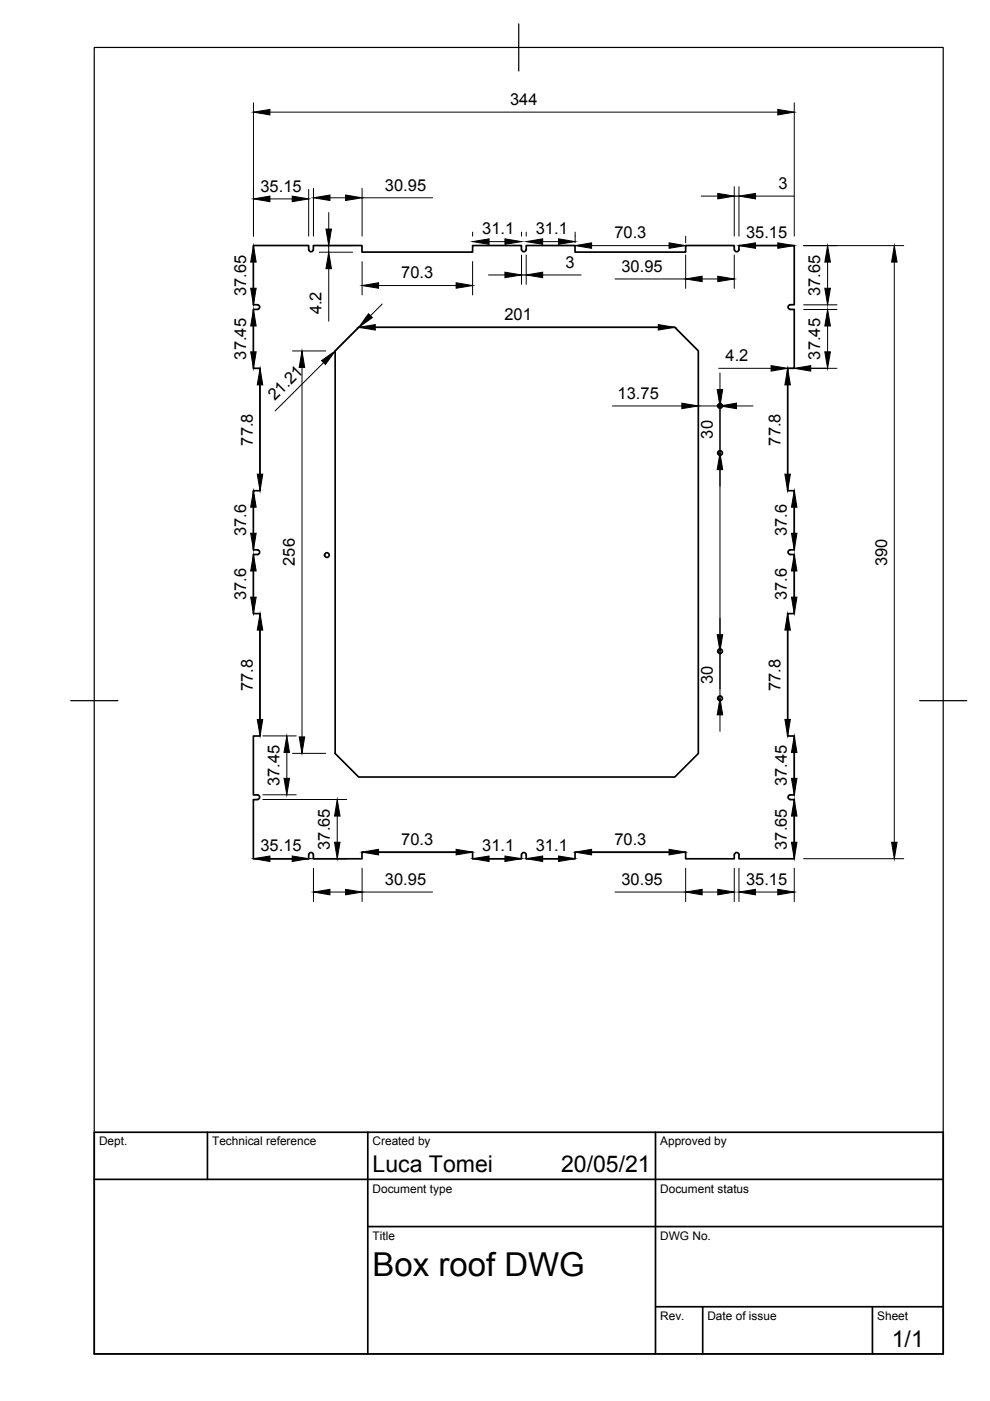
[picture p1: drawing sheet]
<svg xmlns="http://www.w3.org/2000/svg" width="210mm" height="297mm" viewBox="0 0 210 297" stroke-linecap="round" stroke-linejoin="round" font-family="sans-serif">
<!-- layer: Visibile -->
<g fill="none" stroke="#000" stroke-width=".36">
<path d="M65.4 52.9a.5 .5 0 0 0 .5 .5 .5 .5 0 0 0 .5-.5M65.4 52.9v-.8h-11.7v12.5h.8a.5 .5 0 0 1 .6 .5 .5 .5 0 0 1-.5 .5h-.9v12.5h1.4v25.9h-1.4v12.6h.8a.5 .5 0 0 1 .6 .5 .5 .5 0 0 1-.5 .5h-.9v12.5h1.4v25.9h-1.4v12.5h.8M66.4 52.9v-.8h10.4v1.4h23.4v-1.4h10.4v.8M110.6 52.9a.5 .5 0 0 0 .5 .5 .5 .5 0 0 0 .5-.5M111.6 52.9v-.8h10.3v1.4h23.5v-1.4h10.3v.8M155.7 52.9a.5 .5 0 0 0 .5 .5 .5 .5 0 0 0 .5-.5M156.7 52.9v-.8h11.7v12.5h-.8M76.1 69.4h67l5 5v85.4l-5 4.9h-67l-5-4.9v-85.4zM167.6 65.6h.8v12.5h-1.4v25.9h1.4v12.6h-.8M167.6 64.6a.5 .5 0 0 0-.5 .5 .5 .5 0 0 0 .5 .5M167.6 117.6h.8v12.5h-1.4v25.9h1.4v12.5h-.8M167.6 116.6a.5 .5 0 0 0-.5 .5 .5 .5 0 0 0 .5 .5"/>
<path d="M54.6 168.5a.51 .51 0 0 1 .5 .5 .51 .51 0 0 1-.6 .5h-.8v12.6h11.7v-.8M167.6 169.5h.8v12.6h-11.7v-.8M167.6 168.5a.5 .5 0 0 0-.5 .5 .5 .5 0 0 0 .5 .5M65.4 181.2a.5 .5 0 0 1 .5-.5 .5 .5 0 0 1 .5 .5M66.4 181.3v.8h10.4v-1.4h23.4v1.4h10.4v-.8M110.6 181.2a.5 .5 0 0 1 .5-.5 .5 .5 0 0 1 .5 .5M111.6 181.3v.8h10.3v-1.4h23.5v1.4h10.3v-.8M155.7 181.2a.5 .5 0 0 1 .5-.5 .5 .5 0 0 1 .5 .5"/>
<circle cx="152.7" cy="96.1" r=".5"/>
<circle cx="152.7" cy="86.1" r=".5"/>
<circle cx="69.3" cy="117.7" r=".5"/>
<circle cx="152.7" cy="138.1" r=".5"/>
<circle cx="152.7" cy="148.1" r=".5"/>
</g>
<!-- layer: Border -->
<path d="M20 10.1h180v276.9h-180zM110 5.1v10M15 148.6h10M195 148.6h10" fill="none" stroke="#000" stroke-width=".25"/>
<!-- layer: TitleBlock -->
<path d="M20 240.1h180v46.9h-180zM20 250h180M44 240.1v9.9M78 240.1v46.9M139 240.1v46.9M78 260.1h122M139 277.1h61M149 277.1v9.9M185 277.1v9.9" fill="none" stroke="#000" stroke-width=".36"/>
<!-- layer: Dimensions -->
<g fill="none" stroke="#000" stroke-width=".21">
<path d="M53.7 21.8v28.3M57.2 23.8h107.7M66.5 39.9v10.2M76.8 39.9v10.2M155.7 39.6v10.5M156.7 39.6v10.5M168.4 21.8v28.3M53.7 55.6v5.5M57.2 42.2h4.8M65.4 40.2v9.9M67.7 52.1h7.1M67.7 53.5h7.1"/>
<path d="M69.7 45.1v3.5M69.7 52.1v1.4M69.7 57v11.1M70 41.9h3.3M76.8 55.5v7M76.8 41.9h14.9M100.2 49.2v.9M100.2 55.5v7M103.6 58.3h3.5M103.7 51.2h3.4M110.6 49.2v.9M110.6 54.1v6.2"/>
<path d="M110.6 58.3h1M111.6 49.2v.9M111.6 54.1v6.2M115.1 51.2h3.3M115.1 58.3h8.1M121.9 49.2v2.3M125.4 52.1h16.5M130.4 59.1h15M145.4 50.1v1.4M145.4 54.1v7M148.7 41.6h3.5M148.9 59.1h3.3"/>
<path d="M155.7 54.1v7M155.7 41.6h1M160.2 52.1h4.7M160.2 41.6h8.1M170.4 52.1h21.2M175.5 55.6v5.5M189.6 55.6v123M53.7 69.1v5.5M62 74.4h7.1M64 77.9v78.3M68.6 76.9l-10.3 10.2M76.1 69.4l-5 5"/>
<path d="M79.6 69.4h60M80.3 60.5h16.4M81 64.5l-2.5 2.4M152.4 78.1h11.1M152.7 79.1v3.5M167 78.1h1.4M170.4 64.6h7.1M170.4 65.6h7.1M170.4 78.1h7.1M175.5 69.1v5.5M55.1 81.6v18.9M129.9 86.1h14.7"/>
<path d="M148.1 86.1h4.6M152.7 84.1v64M156.1 86.1h3.6M167 81.6v18.9M53.7 107.5v5.6M168.4 107.5v5.6M53.7 121.1v5.5M55.1 133.6v18.9M167 133.6v18.9M168.4 121.1v5.5M55.7 156h7.1M60.8 159.5v5.5"/>
<path d="M62 159.7h7.1M152.7 151.6v3.5M168.4 159.5v5.5M55.7 169.5h17.8M55.7 168.5h7.1M71.5 173v5.6M168.4 173v5.6M55.7 182.1h17.8M66.5 184.1v7M70 189.1h3.3M76.8 184.1v7M76.8 189.1h14.9"/>
<path d="M80.3 180.7h16.4M103.7 182.1h3.4M115.1 182.1h3.3M125.4 180.7h16.5M130.4 189.1h15M145.4 184.1v7M148.9 189.1h3.3M155.7 184.1v7M156.7 184.1v7M160.2 189.1h4.7M168.4 184.1v7M170.4 182.1h21.2"/>
</g>
<g fill="#000" stroke="#000" stroke-width=".21">
<path d="M53.7 23.8l3.5-.6v1.2zM164.9 23.2l3.5 .6-3.5 .6zM53.7 52.1l.6 3.5h-1.2zM53.7 42.2l3.5-.6v1.2zM62 41.6l3.4 .6-3.4 .6zM69.1 48.6h1.2l-.6 3.5zM69.7 53.5l.6 3.5h-1.2zM66.5 41.9l3.5-.6v1.2zM73.3 41.3l3.5 .6-3.5 .6zM76.8 60.5l3.5-.5v1.1zM96.7 60l3.5 .5-3.5 .6zM100.2 51.2l3.5-.6v1.2z"/>
<path d="M107.1 50.6l3.5 .6-3.5 .6zM107.1 57.7l3.5 .6-3.5 .6zM111.6 51.2l3.5-.6v1.2zM111.6 58.3l3.5-.6v1.2zM118.4 50.6l3.5 .6-3.5 .6zM121.9 52.1l3.5-.6v1.1zM141.9 51.5l3.5 .6-3.5 .5zM145.4 59.1l3.5-.5v1.1zM152.2 58.6l3.5 .5-3.5 .6zM152.2 41l3.5 .6-3.5 .6zM156.7 52.1l3.5-.6v1.1zM156.7 41.6l3.5-.6v1.2z"/>
<path d="M164.9 51.5l3.5 .6-3.5 .5zM175.5 52.1l.6 3.5h-1.2zM189.6 52.1l.6 3.5h-1.2zM53.7 65.6l.6 3.5h-1.2zM53.1 74.6h1.2l-.6 3.5zM53.1 61.1h1.2l-.6 3.5zM64 74.4l.6 3.5h-1.2zM68.2 76.5l2.9-2.1-2.1 2.9zM78.1 66.5l.9 .8-2.9 2.1zM76.1 69.4l3.5-.6v1.2zM139.6 68.8l3.5 .6-3.5 .6zM163.5 77.5l3.5 .6-3.5 .6z"/>
<path d="M168.4 78.1l3.5-.6v1.2zM174.9 61.1h1.2l-.6 3.5zM175.5 65.6l.6 3.5h-1.2zM174.9 74.6h1.2l-.6 3.5zM55.1 78.1l.6 3.5h-1.2zM144.6 85.5l3.5 .6-3.5 .5zM152.1 82.6h1.1l-.5 3.5zM152.7 96.1l.5 3.5h-1.1zM152.7 86.1l3.4-.6v1.1zM167 78.1l.6 3.5h-1.2zM53.1 113.1h1.2l-.6 3.5zM53.7 104l.6 3.5h-1.2z"/>
<path d="M54.5 100.5h1.2l-.6 3.5zM166.4 100.5h1.2l-.6 3.5zM168.4 104l.6 3.5h-1.2zM167.8 113.1h1.2l-.6 3.5zM53.7 117.6l.6 3.5h-1.2zM53.1 126.6h1.2l-.6 3.5zM55.1 130.1l.6 3.5h-1.2zM152.1 134.6h1.1l-.5 3.5zM167 130.1l.6 3.5h-1.2zM168.4 117.6l.6 3.5h-1.2zM167.8 126.6h1.2l-.6 3.5zM54.5 152.5h1.2l-.6 3.5z"/>
<path d="M60.8 156l.6 3.5h-1.2zM63.4 156.2h1.2l-.6 3.5zM152.7 148.1l.5 3.5h-1.1zM166.4 152.5h1.2l-.6 3.5zM168.4 156l.6 3.5h-1.2zM60.2 165h1.2l-.6 3.5zM71.5 169.5l.6 3.5h-1.2zM70.9 178.6h1.2l-.6 3.5zM167.8 165h1.2l-.6 3.5zM168.4 169.5l.6 3.5h-1.2zM167.8 178.6h1.2l-.6 3.5zM189 178.6h1.2l-.6 3.5z"/>
<path d="M53.7 182.1l3.5-.6v1.2zM62 181.5l3.4 .6-3.4 .6zM66.5 189.1l3.5-.5v1.1zM73.3 188.6l3.5 .5-3.5 .6zM76.8 180.7l3.5-.6v1.2zM96.7 180.1l3.5 .6-3.5 .6zM100.2 182.1l3.5-.6v1.2zM107.1 181.5l3.5 .6-3.5 .6zM111.6 182.1l3.5-.6v1.2zM118.4 181.5l3.5 .6-3.5 .6zM121.9 180.7l3.5-.6v1.2zM141.9 180.1l3.5 .6-3.5 .6z"/>
<path d="M145.4 189.1l3.5-.5v1.1zM152.2 188.6l3.5 .5-3.5 .6zM156.7 189.1l3.5-.5v1.1zM164.9 188.6l3.5 .5-3.5 .6z"/>
</g>
<text font-size="7" x="79" y="270.6">Box roof DWG</text>
<g font-size="4.9">
<text x="79" y="248.5">Luca Tomei</text>
<text x="119" y="248.5">20/05/21</text>
<text x="189.1" y="285.7">1/1</text>
</g>
<g font-size="3.5">
<text x="108.2" y="22.2">344</text>
<text x="55.2" y="40.6">35.15</text>
<text x="81.6" y="40.4">30.95</text>
<text x="165" y="40">3</text>
<text x="102.2" y="49.7">31.1</text>
<text x="113.6" y="49.7">31.1</text>
<text x="130.3" y="50.5">70.3</text>
<text x="158.2" y="50.5">35.15</text>
<text x="85.1" y="59">70.3</text>
<text x="119.9" y="56.8">3</text>
<text x="131.8" y="57.6">30.95</text>
<text x="52.2" y="62.7" transform="rotate(-90 52.2 62.7)">37.65</text>
<text x="173.9" y="62.7" transform="rotate(-90 173.9 62.7)">37.65</text>
<text x="68.2" y="66.6" transform="rotate(-90 68.2 66.6)">4.2</text>
<text x="106.9" y="67.9">201</text>
<text x="52.2" y="76.2" transform="rotate(-90 52.2 76.2)">37.45</text>
<text x="153.8" y="76.6">4.2</text>
<text x="173.9" y="76.2" transform="rotate(-90 173.9 76.2)">37.45</text>
<text x="58.3" y="85.1" transform="rotate(-45 58.3 85.1)">21.21</text>
<text x="131" y="84.5">13.75</text>
<text x="53.6" y="94.5" transform="rotate(-90 53.6 94.5)">77.8</text>
<text x="151.1" y="93" transform="rotate(-90 151.1 93)">30</text>
<text x="165.5" y="94.5" transform="rotate(-90 165.5 94.5)">77.8</text>
<text x="52.2" y="113.7" transform="rotate(-90 52.2 113.7)">37.6</text>
<text x="166.9" y="113.7" transform="rotate(-90 166.9 113.7)">37.6</text>
<text x="62.5" y="120" transform="rotate(-90 62.5 120)">256</text>
<text x="188.1" y="120" transform="rotate(-90 188.1 120)">390</text>
<text x="52.2" y="127.2" transform="rotate(-90 52.2 127.2)">37.6</text>
<text x="166.9" y="127.2" transform="rotate(-90 166.9 127.2)">37.6</text>
<text x="53.6" y="146.5" transform="rotate(-90 53.6 146.5)">77.8</text>
<text x="151.1" y="145" transform="rotate(-90 151.1 145)">30</text>
<text x="165.5" y="146.5" transform="rotate(-90 165.5 146.5)">77.8</text>
<text x="59.3" y="166.7" transform="rotate(-90 59.3 166.7)">37.45</text>
<text x="166.9" y="166.7" transform="rotate(-90 166.9 166.7)">37.45</text>
<text x="85.1" y="179.1">70.3</text>
<text x="130.3" y="179.1">70.3</text>
<text x="55.2" y="180.5">35.15</text>
<text x="70" y="180.2" transform="rotate(-90 70 180.2)">37.65</text>
<text x="102.2" y="180.5">31.1</text>
<text x="113.6" y="180.5">31.1</text>
<text x="166.9" y="180.2" transform="rotate(-90 166.9 180.2)">37.65</text>
<text x="81.6" y="187.6">30.95</text>
<text x="131.8" y="187.6">30.95</text>
<text x="158.2" y="187.6">35.15</text>
</g>
<g font-size="2.5">
<text x="21" y="242.9">Dept.</text>
<text x="45" y="242.9">Technical reference</text>
<text x="79" y="242.9">Created by</text>
<text x="140" y="242.9">Approved by</text>
<text x="79" y="252.8">Document type</text>
<text x="140" y="252.8">Document status</text>
<text x="79" y="262.9">Title</text>
<text x="140" y="262.9">DWG No.</text>
<text x="140" y="279.9">Rev.</text>
<text x="150" y="279.9">Date of issue</text>
<text x="186" y="279.9">Sheet</text>
</g>
</svg>
